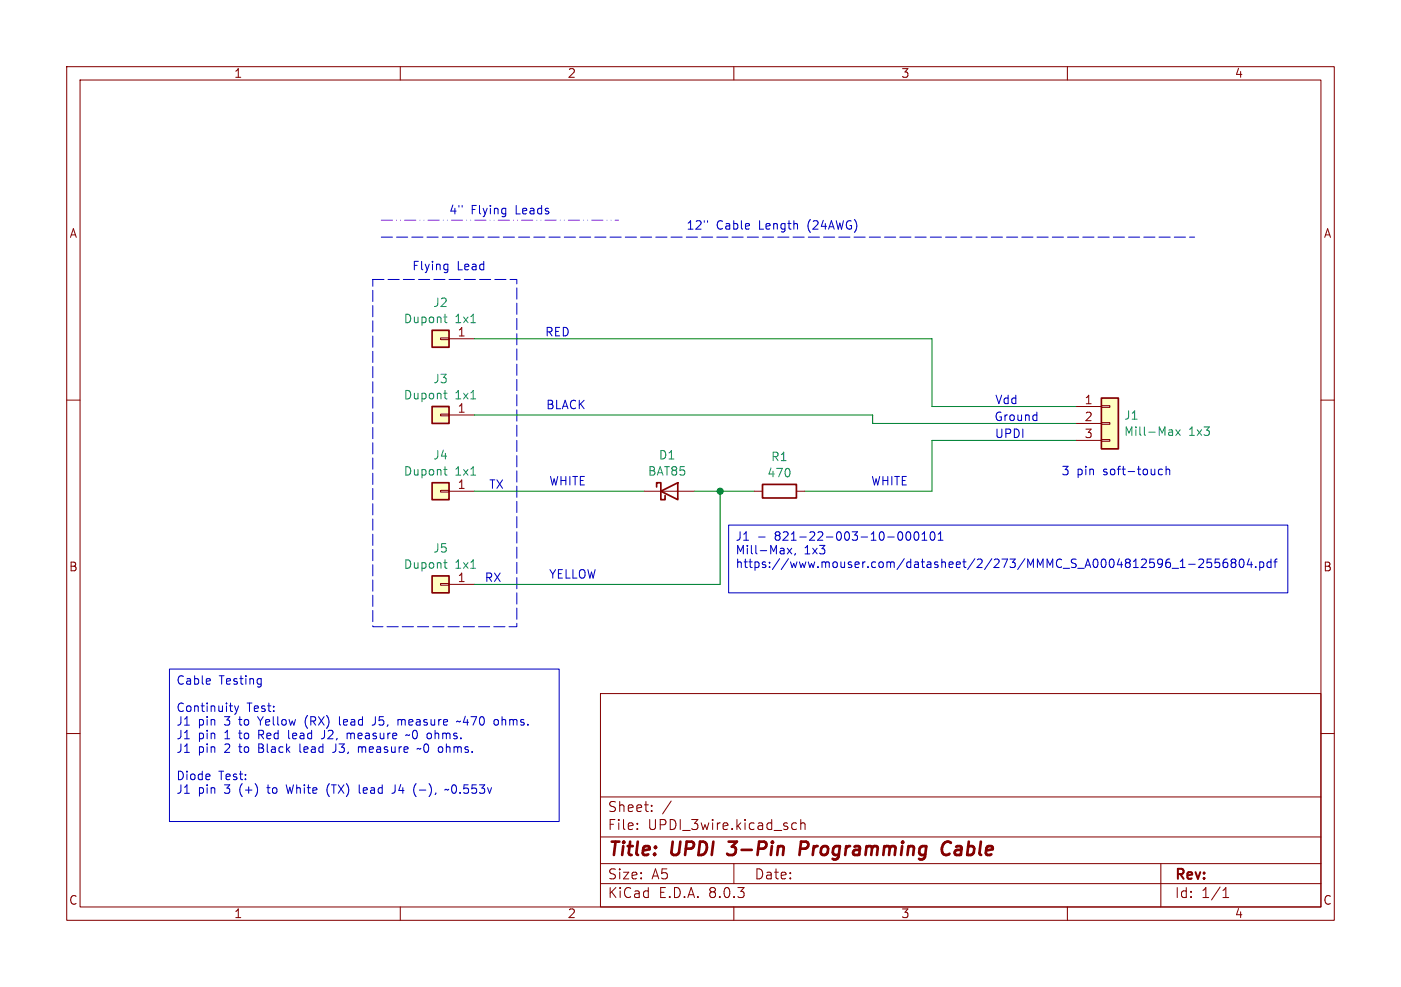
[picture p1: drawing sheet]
<svg xmlns="http://www.w3.org/2000/svg" width="210mm" height="148mm" viewBox="0 0 210 148" stroke-linecap="round" stroke-linejoin="round" font-family="sans-serif">
<g fill="none" stroke="#840000" stroke-width=".15">
<path d="M10 10h190v128h-190zM12 12h186v124h-186zM60 10v2M110 10v2M160 10v2M10 60h2M198 60h2M10 110h2M90 104h108v32h-108zM90 119.5h108M198 110h2M60 136v2"/>
<path d="M90 132.5h108M90 129.5h108M90 125.5h108M95.5 124.2v.2M95.5 123.5v.1M97.7 121.5v.2M97.7 120.8v.1M100.6 120.1l-1.3 1.9M110 136v2M110 129.5v3M118.7 124.1l.3 .3 .4-.1M119.4 123.5l-.4-.1-.3 .3"/>
<path d="M120 123.5a.37 .37 0 0 1 .7 .1v.8M120 122.9v1.5M160 136v2M174 129.5v6.5M183.3 134.6h.9M183.3 133.5l.5-.4v1.5"/>
</g>
<path d="M109 128l.3 .2M109.2 126.2h1.3M120.8 126.2h-.7l-.3 2M120.9 127.2l-1 .1M142.5 126.4a.8 .8 0 0 0-.8-.1 .8 .8 0 0 0-.5 .8 .76 .76 0 0 0 .1 .9 .76 .76 0 0 0 .9 .1l.1-.1" fill="none" stroke="#840000" stroke-width=".4"/>
<path d="M64.8 49.5h2.5v2.6h-2.5z" fill="#ffffc2"/>
<path d="M66 50.7h1.3v.2h-1.3zM67.3 50.8h3.8" fill="none" stroke="#840000" stroke-width=".15"/>
<path d="M64.8 49.5h2.5v2.6h-2.5z" fill="none" stroke="#840000" stroke-width=".25"/>
<path d="M66.5 47.5h.5M66.7 48.2l.3 .2" fill="none" stroke="#008484" stroke-width=".15"/>
<path d="M64.8 86.4h2.5v2.5h-2.5z" fill="#ffffc2"/>
<path d="M113 73.7h1.3M119.4 73.7h1.2M66 87.5h1.3v.3h-1.3zM67.3 87.6h3.8" fill="none" stroke="#840000" stroke-width=".15"/>
<path d="M114.3 72.6h5.1v2.1h-5.1zM64.8 86.4h2.5v2.5h-2.5z" fill="none" stroke="#840000" stroke-width=".25"/>
<path d="M66.5 84.4h.5M66.7 85l.3 .2" fill="none" stroke="#008484" stroke-width=".15"/>
<path d="M165.1 59.7h2.5v7.6h-2.5z" fill="#ffffc2"/>
<path d="M161.3 61h3.8M161.3 63.5h3.8M161.3 66h3.8M165.1 65.9h1.3v.3h-1.3zM165.1 63.4h1.3v.2h-1.3zM165.1 60.8h1.3v.3h-1.3z" fill="none" stroke="#840000" stroke-width=".15"/>
<path d="M165.1 59.7h2.5v7.6h-2.5z" fill="none" stroke="#840000" stroke-width=".25"/>
<path d="M175.6 64.4l.2 .2v.7M175.8 65.2l-.5 .1M175.8 64.7l-.5 .1M176.3 64.4l.6 .9M176.9 64.4l-.6 .9" fill="none" stroke="#008484" stroke-width=".15"/>
<path d="M64.8 61h2.5v2.5h-2.5z" fill="#ffffc2"/>
<path d="M66 62.1h1.3v.3h-1.3zM67.3 62.2h3.8M96.5 73.7h7.6" fill="none" stroke="#840000" stroke-width=".15"/>
<path d="M64.8 61h2.5v2.5h-2.5zM98.4 73v-.6h.7v2.5h.6v-.6M99.1 73.7l2.5-1.3v2.5z" fill="none" stroke="#840000" stroke-width=".25"/>
<path d="M66.5 59h.5M66.7 59.6l.3 .2" fill="none" stroke="#008484" stroke-width=".15"/>
<path d="M64.8 72.4h2.5v2.5h-2.5z" fill="#ffffc2"/>
<path d="M66 73.5h1.3v.3h-1.3zM67.3 73.7h3.8" fill="none" stroke="#840000" stroke-width=".15"/>
<path d="M64.8 72.4h2.5v2.5h-2.5z" fill="none" stroke="#840000" stroke-width=".25"/>
<path d="M66.5 70.4h.5M66.7 71.1l.3 .1" fill="none" stroke="#008484" stroke-width=".15"/>
<g fill="none" stroke="#0000c2" stroke-width=".15">
<path d="M66.8 39.6l.3 .1M67.1 39.6v1l-.2 .3M106.1 33.1v.2M67.1 40.4l-.3 .1M109.2 78.7h83.8v10.2h-83.8zM136 79.8l.1-.1a.69 .69 0 0 1 .5 .6 .69 .69 0 0 1-.3 .7h-.1a.69 .69 0 0 1-.5-.5 .69 .69 0 0 1 .3-.7zM137.1 79.9l.2-.2a.69 .69 0 0 1 .5 .6 .69 .69 0 0 1-.3 .7h-.1a.68 .68 0 0 1-.3-1.1zM139.6 79.8l.1-.1a.69 .69 0 0 1 .5 .6 .69 .69 0 0 1-.2 .7h-.2a.69 .69 0 0 1-.4-.5 .69 .69 0 0 1 .2-.7zM155.3 62.2l.1 .1M155.4 61.8v1.3M155.4 63l-.1 .1M173.7 71.1l.2 .1 .3-.1"/>
<path d="M174.2 70.4l-.3-.1-.2 .2M174.8 70.5l.2-.2 .3 .1v.8M174.8 69.9v1.3M113.7 80.5h1M118 82.2l.7 .9M118.7 82.2l-.7 .9M119.2 83l-.1 .2M134.6 80.2l.1-.3 .2-.2a.69 .69 0 0 1 .5 .6 .69 .69 0 0 1-.3 .7h-.3l-.2-.5M138.2 81h.7M138.2 80.1l.4-.4v1.3M140.6 81h.8M140.6 80.1l.4-.4v1.3"/>
<path d="M175.7 85.2h1M176.9 85.1h.7M176.9 84.2l.4-.4v1.3M178.2 84.6h1M179.7 84l.5-.2 .2 .2v.2l-.8 .9h.8M181.6 83.8h-.6l-.1 .6 .2-.1 .4 .1 .1 .2v.4l-.2 .1-.5-.1M182.8 83.8h-.6l-.1 .6 .2-.1 .4 .1 .1 .2v.4l-.2 .1-.5-.1M183.9 83.8a.5 .5 0 0 0-.6 .6v.5l.1 .1 .4 .1 .2-.1 .1-.4-.2-.2-.3-.1-.3 .3M184.8 84.4l-.3 .2 .1 .4 .2 .1 .3-.1 .2-.1v-.3l-.3-.2M184.8 84.4l-.3-.3 .3-.3h.2l.3 .3-.3 .3M184.8 84.4h.2M185.9 83.9l.1-.1a.69 .69 0 0 1 .5 .6 .69 .69 0 0 1-.2 .6l-.1 .1a.69 .69 0 0 1-.5-.5 .69 .69 0 0 1 .2-.7z"/>
<path d="M187.3 83.8l-.3 .9h.7M187.6 84.3v.8M188.2 85v.1M188.8 84.3h.4l.2 .2v.4l-.1 .1h-.5M188.8 84.3v1.2M190.5 84.3h-.3l-.3 .2v.4l.1 .1h.5M190.5 83.8v1.3M190.9 84.3h.5M191.4 83.8l-.3 .2v1.1M25.4 100.3h58.4v22.9h-58.4zM31.5 101.8v.3l-.6 .1M34.4 105.8h.5"/>
<path d="M34.7 106.7h.2M35.2 105.8l.3 .9M35.5 106.7l-.2 .3-.1 .1M35.8 105.8l-.3 .9M42.9 117.7l.3 1.3M43.3 109.5v1.1l.1 .2M45 111.6v1l.1 .2M45.9 107.7l-.2 .4 .2 .8M48.6 110.6l-.4 .2M49.4 117.5a1.46 1.46 0 0 0 0 1.9M50.3 112.6l-.4 .2M50.9 107.5v1.1l.2 .1"/>
<path d="M52 109.9v.9M52 110.1l.4-.2 .2 .2M53.7 112v.8M53.7 112.1l.4-.1 .2 .2M53.8 117.7v1.1l.2 .2M56.3 107.5v.9a.41 .41 0 0 1-.5 .3M59.2 117.7v.9a.41 .41 0 0 1-.5 .4M59.7 108l.3-.1 .2 .2M60.2 108.1v.6M60.4 107.9l-.2 .2M61.4 110.2l-.2 .1-.2-.1-.2 .1M62.9 118.5h.9"/>
<path d="M63.1 112.2l-.2 .1-.2-.1-.2 .1M67.3 118.4l-.2 .1-.2-.1-.2 .1M68 117.7a.79 .79 0 0 0 0 1.3M69 108.1l-.2 .2-.2-.2-.2 .2M69.8 107.4l-.3 .9h.7M74.5 107.9l.2 .2v.4l-.2 .2"/>
</g>
<path d="M57.1 35.6h122M55.9 41.9h21.6v52.1h-21.6z" fill="none" stroke="#0000c2" stroke-width=".15" stroke-dasharray="1.7 .6"/>
<path d="M57.1 33h35.6" fill="none" stroke="#8722d3" stroke-width=".15" stroke-dasharray="1.7 .6 0 .6 0 .6"/>
<path d="M71.1 50.8h68.6v10.2h21.6M71.1 62.2h59.7v1.3h30.5M71.1 73.7h25.4M104.1 73.7h8.9M107.9 73.7v13.9h-36.8M161.3 66h-21.6v7.7h-19.1" fill="none" stroke="#008400" stroke-width=".15"/>
<circle cx="107.9" cy="73.7" r=".46" fill="#008400" stroke="#008400" stroke-width=".15"/>
<g font-size="2.8" fill="#840000">
<text x="91" y="128.9">Title:</text>
<text x="100.7" y="128.9">UPDI</text>
<text x="110" y="128.9">3-Pin</text>
<text x="121.5" y="128.9">Programming</text>
<text x="143.6" y="128.9">Cable</text>
</g>
<g font-size="2.1" fill="#840000">
<text x="91" y="124.7">File:</text>
<text x="91" y="122">Sheet:</text>
<text x="97.1" y="124.7">UPDI_3wire.kicad_sch</text>
<text x="91" y="134.9">KiCad</text>
<text x="91" y="132.1">Size:</text>
<text x="97.7" y="132.1">A5</text>
<text x="98.7" y="134.9">E.D.A.</text>
<text x="106.3" y="134.9">8.0.3</text>
<text x="113" y="132.1">Date:</text>
<text x="176" y="132.3">Rev:</text>
<text x="176" y="134.9">Id:</text>
<text x="180.1" y="134.9">1/1</text>
</g>
<g font-size="1.8" fill="#840000">
<text x="35" y="11.9">1</text>
<text x="85" y="11.9">2</text>
<text x="135" y="11.9">3</text>
<text x="185" y="11.9">4</text>
<text x="10.3" y="35.9">A</text>
<text x="198.4" y="35.9">A</text>
<text x="68.5" y="50.5">1</text>
<text x="68.5" y="62">1</text>
<text x="162.5" y="60.7">1</text>
<text x="162.5" y="63.2">2</text>
<text x="162.5" y="65.8">3</text>
<text x="68.5" y="73.4">1</text>
<text x="10.3" y="85.9">B</text>
<text x="68.5" y="87.4">1</text>
<text x="198.3" y="85.9">B</text>
<text x="10.3" y="135.9">C</text>
<text x="35" y="137.9">1</text>
<text x="85" y="137.9">2</text>
<text x="135" y="137.9">3</text>
<text x="185" y="137.9">4</text>
<text x="198.3" y="135.9">C</text>
</g>
<g font-size="1.8" fill="#0000c2">
<text x="67.2" y="32.4">4&quot;</text>
<text x="70.6" y="32.4">Flying</text>
<text x="77.4" y="32.4">Leads</text>
<text x="102.8" y="34.6">12&quot;</text>
<text x="107.4" y="34.6">Cable</text>
<text x="113.9" y="34.6">Length</text>
<text x="121.3" y="34.6">(24AWG)</text>
<text x="61.7" y="40.7">Flying</text>
<text x="68.5" y="40.7">Lead</text>
<text x="81.6" y="50.7">RED</text>
<text x="81.8" y="61.6">BLACK</text>
<text x="149" y="63.4">Ground</text>
<text x="149" y="65.9">UPDI</text>
<text x="149.1" y="60.8">Vdd</text>
<text x="159" y="71.5">3</text>
<text x="161.4" y="71.5">pin</text>
<text x="165.5" y="71.5">soft-touch</text>
<text x="73.2" y="73.5">TX</text>
<text x="82.2" y="73">WHITE</text>
<text x="130.5" y="73">WHITE</text>
<text x="110.2" y="81.4">J1</text>
<text x="110.2" y="83.5">Mill-Max,</text>
<text x="116.3" y="81.4">821-22-003-10-000101</text>
<text x="120.5" y="83.5">1x3</text>
<text x="72.6" y="87.5">RX</text>
<text x="82.2" y="87">YELLOW</text>
<text x="110.2" y="85.5">https://www.mouser.com/datasheet/2/273/MMMC_S_A0004812596_1-2556804.pdf</text>
<text x="26.4" y="103">Cable</text>
<text x="26.4" y="107.1">Continuity</text>
<text x="32.8" y="103">Testing</text>
<text x="37" y="107.1">Test:</text>
<text x="26.4" y="109.1">J1</text>
<text x="26.4" y="111.2">J1</text>
<text x="26.4" y="113.2">J1</text>
<text x="29.7" y="109.1">pin</text>
<text x="29.7" y="111.2">pin</text>
<text x="29.7" y="113.2">pin</text>
<text x="33.8" y="109.1">3</text>
<text x="33.8" y="111.2">1</text>
<text x="33.8" y="113.2">2</text>
<text x="36.2" y="109.1">to</text>
<text x="36.2" y="111.2">to</text>
<text x="36.2" y="113.2">to</text>
<text x="39.2" y="109.1">Yellow</text>
<text x="39.2" y="111.2">Red</text>
<text x="39.2" y="113.2">Black</text>
<text x="43.9" y="111.2">lead</text>
<text x="45.6" y="113.2">lead</text>
<text x="46.4" y="109.1">(RX)</text>
<text x="49.1" y="111.2">J2,</text>
<text x="50.8" y="113.2">J3,</text>
<text x="51.7" y="109.1">lead</text>
<text x="53.1" y="111.2">measure</text>
<text x="54.7" y="113.2">measure</text>
<text x="56.9" y="109.1">J5,</text>
<text x="60.9" y="109.1">measure</text>
<text x="62.2" y="111.2">~0</text>
<text x="63.9" y="113.2">~0</text>
<text x="65.5" y="111.2">ohms.</text>
<text x="67.2" y="113.2">ohms.</text>
<text x="70" y="109.1">~470</text>
<text x="75.7" y="109.1">ohms.</text>
<text x="26.4" y="117.3">Diode</text>
<text x="26.4" y="119.4">J1</text>
<text x="29.7" y="119.4">pin</text>
<text x="32.8" y="117.3">Test:</text>
<text x="33.8" y="119.4">3</text>
<text x="36.2" y="119.4">(+)</text>
<text x="40.6" y="119.4">to</text>
<text x="43.6" y="119.4">White</text>
<text x="49.8" y="119.4">(TX)</text>
<text x="54.9" y="119.4">lead</text>
<text x="60.1" y="119.4">J4</text>
<text x="63.4" y="119.4">(-),</text>
<text x="68.5" y="119.4">~0.553v</text>
</g>
<g font-size="1.8" fill="#008484">
<text x="64.8" y="46.2">J2</text>
<text x="60.4" y="48.7">Dupont</text>
<text x="68.2" y="48.7">1x1</text>
<text x="64.8" y="57.7">J3</text>
<text x="60.4" y="60.1">Dupont</text>
<text x="68.2" y="60.1">1x1</text>
<text x="168.4" y="63.2">J1</text>
<text x="168.4" y="65.6">Mill-Max</text>
<text x="178.2" y="65.6">1x3</text>
<text x="60.4" y="71.5">Dupont</text>
<text x="64.8" y="69.1">J4</text>
<text x="68.2" y="71.5">1x1</text>
<text x="97" y="71.5">BAT85</text>
<text x="98.7" y="69.1">D1</text>
<text x="114.9" y="71.8">470</text>
<text x="115.5" y="69.4">R1</text>
<text x="64.8" y="83.1">J5</text>
<text x="60.4" y="85.5">Dupont</text>
<text x="68.2" y="85.5">1x1</text>
</g>
</svg>
